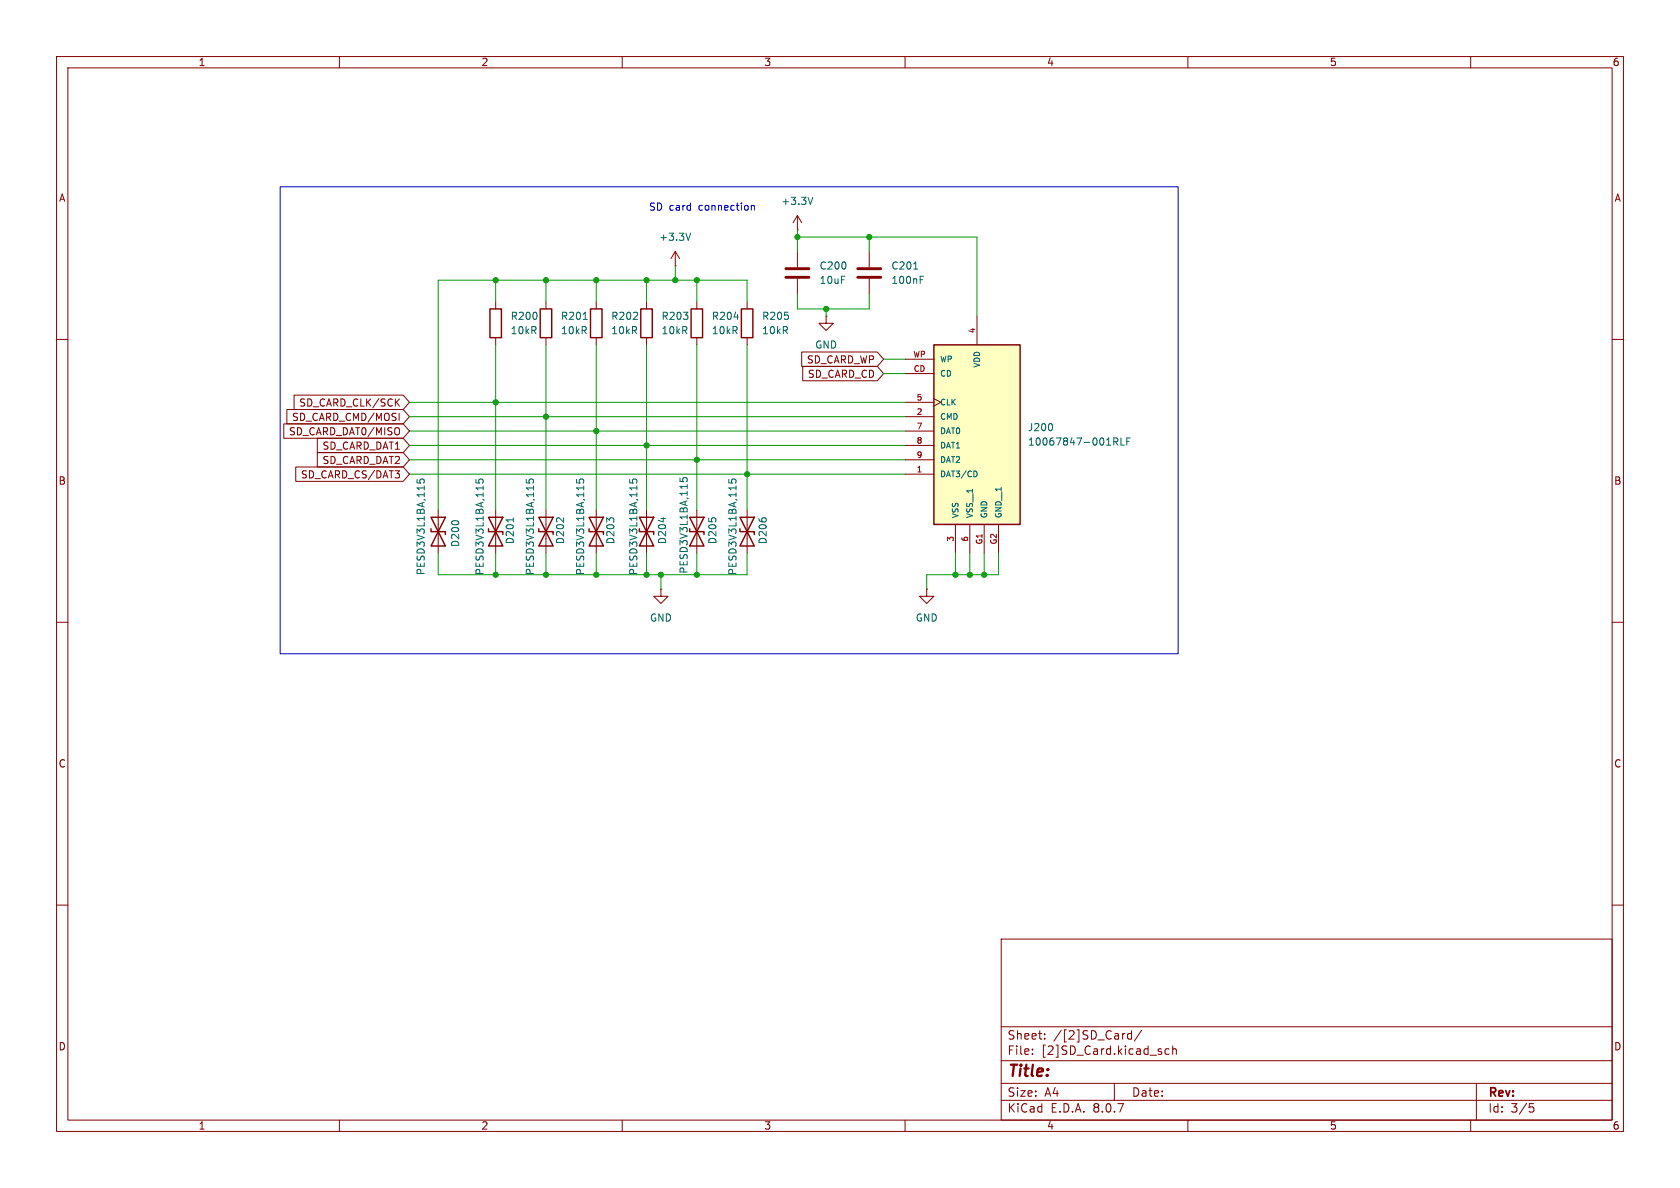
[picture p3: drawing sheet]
<svg xmlns="http://www.w3.org/2000/svg" width="297mm" height="210mm" viewBox="0 0 297 210" stroke-linecap="round" stroke-linejoin="round" font-family="sans-serif">
<g fill="none" stroke="#840000" stroke-width=".18">
<path d="M10 10h277v190h-277zM12 12h273v186h-273zM60 10v2M110 10v2M160 10v2M210 10v2M260 10v2M87.6 53.3v1.3M87.6 59.7v1.3M96.5 53.3v1.3M96.5 59.7v1.3M105.4 53.3v1.3"/>
<path d="M105.4 59.7v1.3M114.3 53.3v1.3M114.3 59.7v1.3M119.4 47h.1M119.4 44.5l-.8 1.2M119.4 44.5v2.5M119.4 44.5l.7 1.2M123.2 53.3v1.3M123.2 59.7v1.3M132.1 53.3v1.3M132.1 59.7v1.3M141 44.5v2.7"/>
<path d="M141 49.3v2.8M146 55.9v1.3h1.3l-1.3 1.2-1.2-1.2h1.2M146 55.9h.1M153.7 44.5v2.7M153.7 49.3v2.8M10 60h2M285 60h2M77.5 90.2v7.6M87.6 90.2v7.6M96.5 90.2v7.6M105.4 90.2v7.6M114.3 90.2v7.6"/>
<path d="M10 110h2M285 110h2M10 160h2M177 166h108v32h-108zM285 160h2M60 198v2M110 198v2M160 198v2M177 194.5h108M177 191.5h108M177 187.5h108M177 181.5h108"/>
<path d="M182.5 186.3v.1M182.5 185.5v.1M184.7 183.6v.1M184.7 182.8v.1M197 191.5v3M200 182.2v1.5M200 182.8l-.4-.1-.3 .3v.4l.2 .2h.5M201.8 182.1l-1.3 2M206.7 185.5l-.5-.1-.2 .3v.4l.1 .2h.6M207.3 185.5l.2-.1 .4 .1 .1 .9M207.3 184.9v1.5M210 198v2"/>
<path d="M260 198v2M261 191.5v6.5M270.4 195.1h.7M270.5 195.7h.4l.3 .3-.2 .5-.5 .1"/>
</g>
<g fill="none" stroke="#006464" stroke-width=".18">
<path d="M103.1 56.5h.7M122.1 41.2l-.4 1.3M129.8 56h.8M161.5 47.6h.7M162.7 49.4h.4M162.7 48.8h.6M73.7 84.7v.6l.6 .1-.1-.2 .1-.4 .2-.1h.4l.1 .2-.1 .5M84.1 84.7v.6l.7 .1-.2-.2 .1-.4 .2-.1h.4l.1 .2-.1 .5M90.7 91.5v.8M93 84.7v.6l.6 .1-.1-.2 .1-.4 .2-.1h.4l.1 .2-.1 .5M101.9 84.7v.6l.6 .1-.1-.2 .1-.4 .2-.1h.4l.1 .2-.1 .5M111.3 84.7v.6l.6 .1-.1-.2 .1-.4 .1-.1h.5l.1 .2-.1 .5"/>
<path d="M117.3 91.5v.8"/>
</g>
<g fill="none" stroke="#840000" stroke-width=".25">
<path d="M86.6 54.6h2v5.1h-2zM95.5 54.6h2v5.1h-2zM104.4 54.6h2v5.1h-2zM113.3 54.6h2v5.1h-2zM122.2 54.6h2v5.1h-2zM131.1 54.6h2v5.1h-2zM76.2 93.5v.5h2.5v.5M76.2 91.4l2.5 5.1h-2.5l2.5-5.1zM86.4 93.5v.5h2.5v.5M86.4 91.4l2.5 5.1h-2.5l2.5-5.1zM95.2 93.5v.5h2.6v.5M95.2 91.4l2.6 5.1h-2.6l2.6-5.1z"/>
<path d="M104.1 93.5v.5h2.6v.5M104.1 91.4l2.6 5.1h-2.6l2.6-5.1zM113 93.5v.5h2.6v.5M113 91.4l2.6 5.1h-2.6l2.6-5.1z"/>
</g>
<path d="M138.9 49h4.1M138.9 47.5h4.1M151.6 49h4.1M151.6 47.5h4.1" fill="none" stroke="#840000" stroke-width=".51"/>
<path d="M165.1 61h15.2v31.7h-15.2z" fill="#ffffc2"/>
<path d="M165.1 61h15.2v31.7h-15.2zM121.9 93.5v.5h2.6v.5M121.9 91.4l2.6 5.1h-2.6l2.6-5.1zM130.8 93.5v.5h2.5v.5M130.8 91.4l2.5 5.1h-2.5l2.5-5.1z" fill="none" stroke="#840000" stroke-width=".25"/>
<g fill="none" stroke="#840000" stroke-width=".18">
<path d="M141 38.1l-.8 1.3M141 38.1v2.5M141 38.1l.7 1.3M141 40.6h.1M172.7 55.9v5.1M50.2 74.9h21.1l1.1 1.3-1.1 1.3h-21.1zM50.7 72.4h20.6l1.1 1.3-1.1 1.2h-20.6zM52 69.8h19.3l1.1 1.3-1.1 1.3h-19.3zM56.1 77.5h15.2l1.1 1.2-1.1 1.3h-15.2zM70.1 71.1l.5 .7M70.4 75.7a.9 .9 0 0 1 0 1.1M70.6 73.1v1.2"/>
<path d="M70.6 70.5l-.7 .7M141.7 62.2h13.4l1.1 1.3-1.1 1.3h-13.4zM141.9 64.8h13.2l1.1 1.2-1.1 1.3h-13.2zM160 73.7h5.1M160 71.1h5.1M160 76.2h5.1M160 78.7h5.1M160 66h5.1M160 63.5h5.1M165.1 70.5l1.3 .6-1.3 .7M52.3 82.5h19l1.1 1.3-1.1 1.3h-19zM56.1 80h15.2l1.1 1.3-1.1 1.3h-15.2z"/>
<path d="M69.8 83.2h.8l-.4 .5M70.6 83.8v.6M123.2 90.2v7.6M132.1 90.2v7.6M160 83.8h5.1M160 81.3h5.1M168.9 92.7v5.1M171.4 92.7v5.1M174 92.7v5.1M176.5 92.7v5.1M116.8 104.1v1.3h1.3l-1.3 1.3-1.2-1.3h1.2M116.8 104.1h.1"/>
<path d="M163.8 104.1v1.3h1.3l-1.3 1.3-1.2-1.3h1.2M163.8 104.1h.1"/>
</g>
<path d="M143.7 34.9l-.4 1.2M186 75l.1 .4-.1 .6M196.9 77.4h.5l.2 .3-.1 .3-.6 .1M197.2 78.1l.4 .6M198.2 77.4v1.3h.6M199.2 78h.4M199.8 77.4h-.6v1.3M120.2 84.5v.6l.6 .1-.1-.2 .1-.5 .1-.1 .5 .1 .1 .2-.1 .5M128.8 84.7v.6l.7 .1-.2-.2 .1-.4 .2-.1h.4l.1 .2-.1 .5M172.6 83.3l.1 .4-.1 .5" fill="none" stroke="#006464" stroke-width=".18"/>
<path d="M49.5 33h158.8v82.6h-158.8zM132.8 36.3v.9M132.8 36.4l.2-.1 .3 .1 .1 .8" fill="none" stroke="#0000c2" stroke-width=".18"/>
<g fill="none" stroke="#009600" stroke-width=".18">
<path d="M87.6 49.5v3.8M96.5 49.5v3.8M105.4 49.5v3.8M114.3 49.5v3.8M119.4 47v2.5M123.2 49.5v3.8M132.1 53.3v-3.8h-54.6v40.7M141 41.9h31.7v14M141 52.1v2.5h12.7v-2.5M141 40.6v3.9M146 54.6v1.3M153.7 41.9v2.6"/>
<path d="M72.4 76.2h87.6M72.4 73.7h87.6M72.4 78.7h87.6M72.4 71.1h87.6M87.6 61v29.2M96.5 61v29.2M105.4 61v29.2M114.3 61v29.2M123.2 61v29.2M132.1 61v29.2M156.2 66h3.8M156.2 63.5h3.8"/>
<path d="M72.4 83.8h87.6M72.4 81.3h87.6M77.5 97.8v3.8h54.6v-3.8M87.6 97.8v3.8M96.5 97.8v3.8M105.4 97.8v3.8M114.3 97.8v3.8M123.2 97.8v3.8M168.9 97.8v3.8M171.4 97.8v3.8M174 97.8v3.8M176.5 97.8v3.8h-12.7v2.5"/>
<path d="M116.8 101.6v2.5"/>
</g>
<g fill="#009600" stroke="#009600" stroke-width=".18">
<circle cx="119.4" cy="49.5" r=".46"/>
<circle cx="123.2" cy="49.5" r=".46"/>
<circle cx="146" cy="54.6" r=".46"/>
<circle cx="123.2" cy="81.3" r=".46"/>
<circle cx="132.1" cy="83.8" r=".46"/>
<circle cx="141" cy="41.9" r=".46"/>
<circle cx="105.4" cy="76.2" r=".46"/>
<circle cx="116.8" cy="101.6" r=".46"/>
<circle cx="114.3" cy="101.6" r=".46"/>
<circle cx="96.5" cy="101.6" r=".46"/>
<circle cx="105.4" cy="101.6" r=".46"/>
<circle cx="87.6" cy="101.6" r=".46"/>
<circle cx="114.3" cy="49.5" r=".46"/>
<circle cx="105.4" cy="49.5" r=".46"/>
<circle cx="96.5" cy="49.5" r=".46"/>
<circle cx="96.5" cy="73.7" r=".46"/>
<circle cx="87.6" cy="71.1" r=".46"/>
<circle cx="114.3" cy="78.7" r=".46"/>
<circle cx="87.6" cy="49.5" r=".46"/>
<circle cx="153.7" cy="41.9" r=".46"/>
<circle cx="168.9" cy="101.6" r=".46"/>
<circle cx="171.4" cy="101.6" r=".46"/>
<circle cx="174" cy="101.6" r=".46"/>
<circle cx="123.2" cy="101.6" r=".46"/>
</g>
<text font-size="2.8" fill="#840000" x="178" y="190.9">Title:</text>
<g font-size="2.1" fill="#840000">
<text x="178" y="184">Sheet:</text>
<text x="186.2" y="184">/[2]SD_Card/</text>
<text x="178" y="186.7">File:</text>
<text x="184.1" y="186.7">[2]SD_Card.kicad_sch</text>
<text x="178" y="196.9">KiCad</text>
<text x="178" y="194.1">Size:</text>
<text x="184.7" y="194.1">A4</text>
<text x="185.7" y="196.9">E.D.A.</text>
<text x="193.3" y="196.9">8.0.7</text>
<text x="200" y="194.1">Date:</text>
<text x="263" y="194.3">Rev:</text>
<text x="263" y="196.9">Id:</text>
<text x="267.1" y="196.9">3/5</text>
</g>
<g font-size="1.8" fill="#840000">
<text x="35" y="11.9">1</text>
<text x="85" y="11.9">2</text>
<text x="135" y="11.9">3</text>
<text x="185" y="11.9">4</text>
<text x="235" y="11.9">5</text>
<text x="285" y="11.9">6</text>
<text x="10.3" y="35.9">A</text>
<text x="285.3" y="35.9">A</text>
<text x="142.5" y="64.5">SD_CARD_WP</text>
<text x="142.7" y="67">SD_CARD_CD</text>
<text x="51" y="77.2">SD_CARD_DAT0/MISO</text>
<text x="51.5" y="74.6">SD_CARD_CMD/MOSI</text>
<text x="52.8" y="72.1">SD_CARD_CLK/SCK</text>
<text x="56.9" y="79.7">SD_CARD_DAT1</text>
<text x="56.9" y="82.2">SD_CARD_DAT2</text>
<text x="10.3" y="85.9">B</text>
<text x="53.1" y="84.8">SD_CARD_CS/DAT3</text>
<text x="285.3" y="85.9">B</text>
<text x="10.3" y="135.9">C</text>
<text x="285.3" y="135.9">C</text>
<text x="10.3" y="185.9">D</text>
<text x="285.3" y="185.9">D</text>
<text x="35" y="199.9">1</text>
<text x="85" y="199.9">2</text>
<text x="135" y="199.9">3</text>
<text x="185" y="199.9">4</text>
<text x="235" y="199.9">5</text>
<text x="285" y="199.9">6</text>
</g>
<g font-size="1.8" fill="#0000c2">
<text x="114.6" y="37.4">SD card</text>
<text x="123.6" y="37.4">connection</text>
</g>
<g font-size="1.8" fill="#006464">
<text x="138" y="36.4">+3.3V</text>
<text x="116.4" y="42.8">+3.3V</text>
<text x="144.8" y="47.9">C200</text>
<text x="157.5" y="47.9">C201</text>
<text x="144.8" y="50.4">10uF</text>
<text x="157.5" y="50.4">100nF</text>
<text x="90.2" y="56.7">R200</text>
<text x="90.2" y="59.3">10kR</text>
<text x="99.1" y="56.7">R201</text>
<text x="99.1" y="59.3">10kR</text>
<text x="108" y="56.7">R202</text>
<text x="108" y="59.3">10kR</text>
<text x="116.8" y="56.7">R203</text>
<text x="116.8" y="59.3">10kR</text>
<text x="125.7" y="56.7">R204</text>
<text x="125.7" y="59.3">10kR</text>
<text x="134.6" y="56.7">R205</text>
<text x="134.6" y="59.3">10kR</text>
<text x="144" y="61.8">GND</text>
<text x="181.6" y="76.4">J200</text>
<text x="181.6" y="79">10067847-001RLF</text>
<text x="75.3" y="101.8" transform="rotate(-90 75.3 101.8)">PESD3V3L1BA,115</text>
<text x="81.4" y="96.8" transform="rotate(-90 81.4 96.8)">D200</text>
<text x="85.7" y="101.8" transform="rotate(-90 85.7 101.8)">PESD3V3L1BA,115</text>
<text x="91" y="96.3" transform="rotate(-90 91 96.3)">D201</text>
<text x="94.6" y="101.8" transform="rotate(-90 94.6 101.8)">PESD3V3L1BA,115</text>
<text x="99.9" y="96.3" transform="rotate(-90 99.9 96.3)">D202</text>
<text x="103.5" y="101.8" transform="rotate(-90 103.5 101.8)">PESD3V3L1BA,115</text>
<text x="108.8" y="96.3" transform="rotate(-90 108.8 96.3)">D203</text>
<text x="112.9" y="101.8" transform="rotate(-90 112.9 101.8)">PESD3V3L1BA,115</text>
<text x="118" y="96.3" transform="rotate(-90 118 96.3)">D204</text>
<text x="121.8" y="101.5" transform="rotate(-90 121.8 101.5)">PESD3V3L1BA,115</text>
<text x="126.8" y="96.3" transform="rotate(-90 126.8 96.3)">D205</text>
<text x="130.4" y="101.8" transform="rotate(-90 130.4 101.8)">PESD3V3L1BA,115</text>
<text x="135.7" y="96.3" transform="rotate(-90 135.7 96.3)">D206</text>
<text x="114.8" y="110.1">GND</text>
<text x="161.8" y="110.1">GND</text>
</g>
<g font-size="1.4" fill="#a90000">
<text x="172.5" y="59" transform="rotate(-90 172.5 59)">4</text>
<text x="161.3" y="63.2">WP</text>
<text x="161.4" y="65.8">CD</text>
<text x="161.9" y="70.9">5</text>
<text x="161.9" y="73.4">2</text>
<text x="161.9" y="75.9">7</text>
<text x="161.9" y="83.6">1</text>
<text x="161.9" y="78.5">8</text>
<text x="161.9" y="81">9</text>
<text x="168.7" y="95.9" transform="rotate(-90 168.7 95.9)">3</text>
<text x="171.2" y="95.9" transform="rotate(-90 171.2 95.9)">6</text>
<text x="173.7" y="96.4" transform="rotate(-90 173.7 96.4)">G1</text>
<text x="176.3" y="96.4" transform="rotate(-90 176.3 96.4)">G2</text>
</g>
<g font-size="1.4" fill="#006464">
<text x="166.1" y="64.2">WP</text>
<text x="173.5" y="65.1" transform="rotate(-90 173.5 65.1)">VDD</text>
<text x="166.1" y="71.9">CLK</text>
<text x="166.1" y="66.8">CD</text>
<text x="166.1" y="74.4">CMD</text>
<text x="166.1" y="76.9">DAT0</text>
<text x="166.1" y="79.5">DAT1</text>
<text x="166.1" y="82">DAT2</text>
<text x="166.1" y="84.6">DAT3/CD</text>
<text x="169.6" y="91.7" transform="rotate(-90 169.6 91.7)">VSS</text>
<text x="172.2" y="91.7" transform="rotate(-90 172.2 91.7)">VSS__1</text>
<text x="174.7" y="91.7" transform="rotate(-90 174.7 91.7)">GND</text>
<text x="177.3" y="91.7" transform="rotate(-90 177.3 91.7)">GND__1</text>
</g>
</svg>
